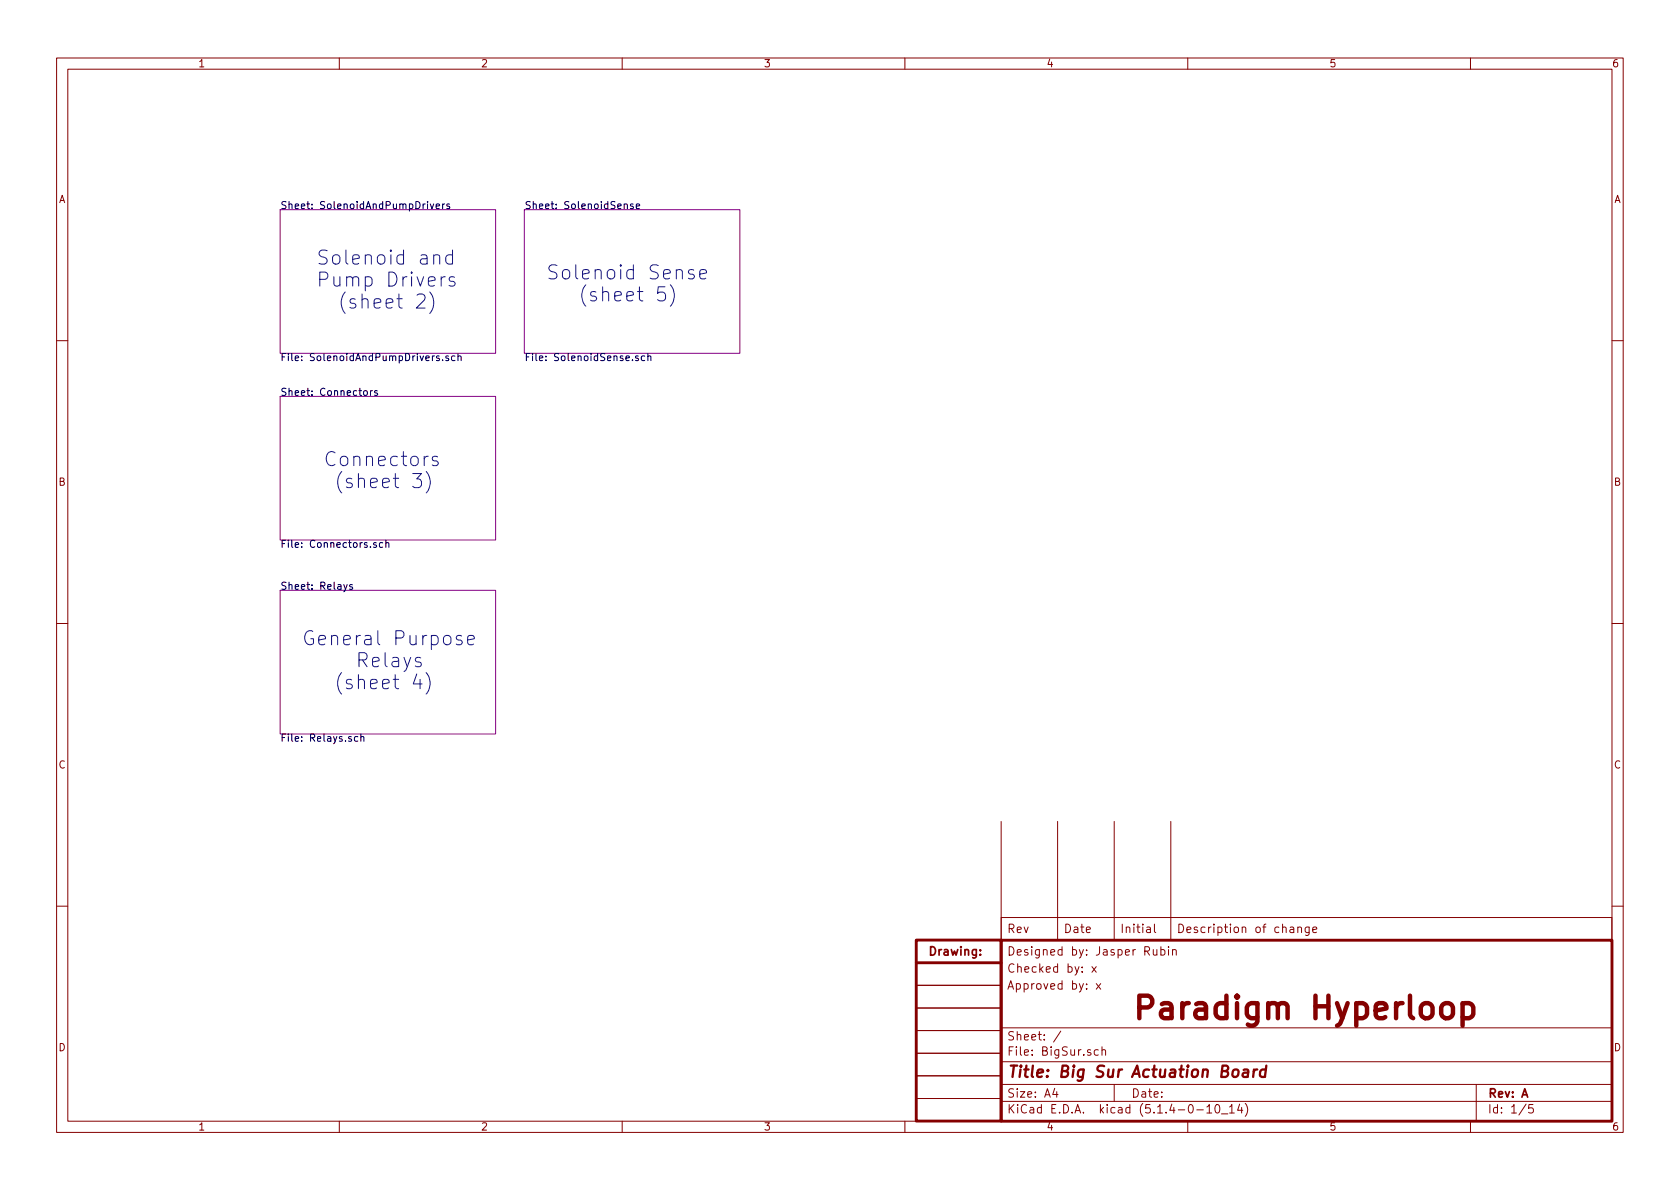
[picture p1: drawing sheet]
<svg xmlns="http://www.w3.org/2000/svg" width="297mm" height="210mm" viewBox="0 0 297 210" stroke-linecap="round" stroke-linejoin="round" font-family="sans-serif">
<path d="M162 166.2h15v32h-15zM162 170.3h15M177 166.3h108v32h-108z" fill="none" stroke="#840000" stroke-width=".51"/>
<g fill="none" stroke="#840000" stroke-width=".18">
<path d="M10 10.3h277v189.9h-277zM12 12.2h273v186.1h-273zM60 10.3v1.9M110 10.3v1.9M160 10.3v1.9M210 10.3v1.9M260 10.3v1.9M10 60.2h2M285 60.2h2M10 110.3h2M285 110.3h2M177 145.3v21"/>
<path d="M187 145.3v21M197 145.3v21M207 145.3v21M10 160.2h2M162 170.3h15v3.9h-15zM162 174.2h15v4.1h-15zM162 178.3h15v3.9h-15zM177 162.2h108v4.1h-108zM193.1 170.9l.7 1M193.8 173.9l.8 1M193.8 170.9l-.7 1M194.6 173.9l-.8 1"/>
<path d="M203.9 167.9l.1 .9 .3 .1 .2-.1M204.1 163.4v1.3l.2 .2M204.5 167.9v1M205.3 168l.4-.1 .3 .3-.1 .6-.2 .1-.4-.1M205.3 167.4v1.5M206.6 167.4v.2M206.6 167.9v1M207.3 168h.1a.37 .37 0 0 1 .6 .1v.8M207.3 167.9v1M229.5 164.1v-.1a.37 .37 0 0 1 .6 .1v.8M229.5 163.9v1M231.5 163.9v1.2l-.3 .3-.4-.1"/>
<path d="M231.5 164l-.5-.1-.2 .3v.6l.2 .1 .5-.1M232.1 164.4l.7-.1v-.3l-.5-.1-.2 .2 .1 .7h.6M285 160.2h2M60 198.3v1.9M110 198.3v1.9M160 198.3v1.9M162 182.2h15v4.1h-15zM162 186.3h15v3.9h-15zM162 190.2h15v4.1h-15zM162 194.3h15v3.9h-15zM177 194.8h108M177 191.8h108"/>
<path d="M177 187.8h108M177 181.8h108M186.5 192.5l-.4 1h1M186.8 193v1M187.6 182.3l-1.3 2M194.2 185.7l-.4-.1-.3 .3v.6l.3 .1 .4-.1M194.8 185.7l.2-.1 .4 .1 .1 .9M194.8 185.1v1.5M197 191.8v3M210 198.3v1.9M211.6 196.3h1.2M213.4 195.8l.4-.5v1.5"/>
<path d="M213.4 196.8h.8M215 195.4l.3-.1a.94 .94 0 0 1 0 1.5 .8 .8 0 0 1-.6-.6 .8 .8 0 0 1 .3-.8zM216 197h1.1M217.4 195.8l.4-.5v1.5M217.4 196.8h.8M219.2 195.2l-.4 1.1h.9M219.5 195.8v1M220.2 195.1a1.71 1.71 0 0 1 0 2.3M260 198.3v1.9M261 191.8v6.5M269.8 195.2l-1.2 2M271 195.3h-.7v.7l.2-.1 .5 .1 .1 .2-.1 .5-.2 .1-.5-.1"/>
</g>
<path d="M219.9 189.2h.7v1.2M220.7 189.6l-.7 .1a.4 .4 0 0 0-.3 .3 .4 .4 0 0 0 .2 .4l.7-.1M221.7 189.1l-.1 1.3M222.3 189.1a.55 .55 0 0 0-.6 .4M223.8 189.2a.68 .68 0 0 0-1 .3v.8l.3 .1 .6-.1M223.9 188.4l-.3 2" fill="none" stroke="#840000" stroke-width=".41"/>
<path d="M255 177.8a1.09 1.09 0 0 1 1.1-.4 1.09 1.09 0 0 1 .8 .7v1.2a1.08 1.08 0 0 1-1 .8 1.08 1.08 0 0 1-1.1-.8v-1.2zM258.6 177.6a1.3 1.3 0 0 1 1.7 .2l.2 .3v1.2l-.2 .4-.6 .4h-.7l-.4-.2M258.6 177.4v4" fill="none" stroke="#840000" stroke-width=".79"/>
<path d="M49.5 37.1h38.1v25.4h-38.1zM92.7 37.1h38.1v25.4h-38.1zM49.5 70.1h38.1v25.4h-38.1zM49.5 104.4h38.1v25.4h-38.1z" fill="none" stroke="#840084" stroke-width=".18"/>
<g fill="none" stroke="#000" stroke-width=".18">
<path d="M76.1 36.1l.3 .8 .3-.8M77.1 36.5l.6-.1-.1-.3h-.3l-.2 .1 .1 .6h.4M78.3 36.1v.8M78.6 36.1l-.3 .2M79.5 36.1h-.3l-.2 .1v.2l.5 .1v.3h-.5M110.4 36.2l.2-.1h.2l.1 .8M111.9 36.1h-.3l-.1 .1v.2l.4 .1v.3h-.4M112.5 36.5l.6-.1-.1-.3h-.3l-.2 .1v.6h.5M64.3 69.2l.2-.1h.3l.1 .2-.1 .6h-.3l-.2-.1zM65.5 69.1v.8M65.9 69.1h-.3l-.1 .2M66.7 69.1h-.3l-.2 .2 .1 .1 .4 .2v.3h-.5"/>
<path d="M77.6 63l-.3-.1-.1 .2v.2l.4 .1v.3h-.4M78.3 63.6v.2M79.3 63l-.3-.1-.2 .2 .1 .2 .4 .1v.3h-.5M80.4 63l-.3-.1-.3 .3 .2 .5h.4M81 63.1l.2-.2 .3 .1v.8M81 62.5v1.3M112.9 63l-.4-.1-.1 .2v.2l.5 .1v.3h-.5M114 63l-.4-.1-.2 .3 .1 .5h.5M114.6 63.1l.1-.2 .3 .1 .1 .8M114.6 62.5v1.3M66.5 96h-.3l-.2 .1 .1 .2 .4 .1v.3h-.5M67.7 96h-.4l-.2 .2 .1 .5h.5"/>
<path d="M68.2 96.1l.2-.1h.3l.1 .8M68.2 95.5v1.3M61.4 103.4l-.4 1.1-.2 .1M62.3 103.4h-.3l-.2 .2 .1 .1 .4 .2v.3h-.5M63.3 130.3l-.4-.1-.2 .3 .1 .5h.5M63.8 130.4l.2-.2 .3 .1v.8M63.8 129.8v1.3"/>
</g>
<g fill="none" stroke="#0000c2" stroke-width=".18">
<path d="M73.7 52.2l.4-.2h.6a.67 .67 0 0 1 .3 1.1l-1.4 1.4h1.6M76 51.6a2.84 2.84 0 0 1 0 3.8M76.7 45.3a.62 .62 0 0 1 1 .1v1.3M78 48.9v1.7M78.7 48.9a.59 .59 0 0 0-.7 .5M80 45.2a.82 .82 0 0 0-1.1 .1l-.1 .2v.7l.1 .3 .4 .2 .7-.1M80 44.2v2.5M80.4 49a.61 .61 0 0 0-1 .3l.1 .4 .6 .1 .3 .1 .1 .2-.1 .4-.3 .1-.7-.1M117.6 50.7h-1.2l-.1 1.2 .3-.2h.6l.2 .1 .3 .3-.1 .9-.4 .2h-.6l-.3-.2M118.5 50.4a2.84 2.84 0 0 1 0 3.7M122.7 47.8l-.6-.1-.3 .1-.1 .2 .1 .4 .9 .2 .1 .2-.1 .4-.3 .1-.7-.1M123.7 48.5l1.2-.2-.1-.5-.7-.1-.2 .1-.2 .2v1l.2 .2 .2 .1 .7-.1"/>
<path d="M73 83.7h1.5l-.8 1a.68 .68 0 0 1 .8 .5v.5l-.2 .4-.3 .1h-.7l-.3-.2M75.4 83.4a2.84 2.84 0 0 1 0 3.8M77.4 80.8l-.6-.1-.3 .1-.1 .2 .1 .4 .9 .2 .1 .3-.1 .3-.3 .1-.7-.1M69.4 116.4l.2-.1 .8 .1 .1 .2v1.3M70.5 116.8l-.9 .2a.48 .48 0 0 0-.3 .4 .48 .48 0 0 0 .3 .5l.9-.1M71.4 116.3l.6 1.6M72.6 116.3l-.8 2.2-.4 .2M73.7 119.2l-.6 1.7h1.5M74.4 116.4a.61 .61 0 0 0-1 .2l.2 .4 .5 .1 .3 .1 .1 .2-.1 .4-.3 .1-.7-.1M75.3 118.9a2.84 2.84 0 0 1 0 3.8M81.6 112.5l-.6-.1-.2 .1-.1 .2 .1 .4 .8 .2 .1 .2-.1 .4-.2 .1-.7-.1M82.7 113.2l1.2-.3-.2-.4-.7-.1-.2 .1-.1 .2v1l.1 .2 .2 .1 .7-.1"/>
<path d="M74.3 120.1v1.7"/>
</g>
<text font-size="5.6" fill="#840000" x="200" y="180.2">Paradigm Hyperloop</text>
<g font-size="3.5" fill="#0000c2">
<text x="55.9" y="46.8">Solenoid and</text>
<text x="55.9" y="50.7">Pump Drivers</text>
<text x="96.5" y="49.4">Solenoid Sense</text>
<text x="99.4" y="53.3">(sheet 5)</text>
<text x="57.8" y="54.6">(sheet 2)</text>
<text x="57.1" y="82.5">Connectors</text>
<text x="58.1" y="86.4">(sheet 3)</text>
<text x="53.3" y="114.1">General Purpose</text>
<text x="58.2" y="118">Relays</text>
<text x="56.2" y="121.9">(sheet 4)</text>
</g>
<text font-size="2.8" fill="#840000" x="178" y="190.5">Title: Big Sur Actuation Board</text>
<g font-size="2.1" fill="#840000">
<text x="178" y="165">Rev</text>
<text x="188" y="165">Date</text>
<text x="198" y="165">Initial</text>
<text x="208" y="165">Description of change</text>
<text x="164" y="169">Drawing:</text>
<text x="178" y="172">Checked by: x</text>
<text x="178" y="169">Designed by: Jasper Rubin</text>
<text x="178" y="175">Approved by: x</text>
<text x="178" y="184">Sheet: /</text>
<text x="178" y="186.7">File: BigSur.sch</text>
<text x="178" y="196.9">KiCad E.D.A. kicad (5.1.4-0-10_14)</text>
<text x="178" y="194.1">Size: A4</text>
<text x="200" y="194.1">Date:</text>
<text x="263" y="194.1">Rev: A</text>
<text x="263" y="196.9">Id: 1/5</text>
</g>
<g font-size="1.8" fill="#840000">
<text x="35" y="11.9">1</text>
<text x="85" y="11.9">2</text>
<text x="135" y="11.9">3</text>
<text x="185" y="11.9">4</text>
<text x="235" y="11.9">5</text>
<text x="285" y="11.9">6</text>
<text x="10.4" y="35.9">A</text>
<text x="285.4" y="35.9">A</text>
<text x="10.4" y="85.9">B</text>
<text x="285.4" y="85.9">B</text>
<text x="10.4" y="135.9">C</text>
<text x="285.4" y="135.9">C</text>
<text x="10.4" y="185.9">D</text>
<text x="285.4" y="185.9">D</text>
<text x="35" y="199.9">1</text>
<text x="85" y="199.9">2</text>
<text x="135" y="199.9">3</text>
<text x="185" y="199.9">4</text>
<text x="235" y="199.9">5</text>
<text x="285" y="199.9">6</text>
</g>
<g font-size="1.8">
<text x="49.5" y="37">Sheet: SolenoidAndPumpDrivers</text>
<text x="92.7" y="37">Sheet: SolenoidSense</text>
<text x="49.5" y="63.8">File: SolenoidAndPumpDrivers.sch</text>
<text x="92.7" y="63.8">File: SolenoidSense.sch</text>
<text x="49.5" y="70">Sheet: Connectors</text>
<text x="49.5" y="96.9">File: Connectors.sch</text>
<text x="49.5" y="104.3">Sheet: Relays</text>
<text x="49.5" y="131.2">File: Relays.sch</text>
</g>
</svg>
